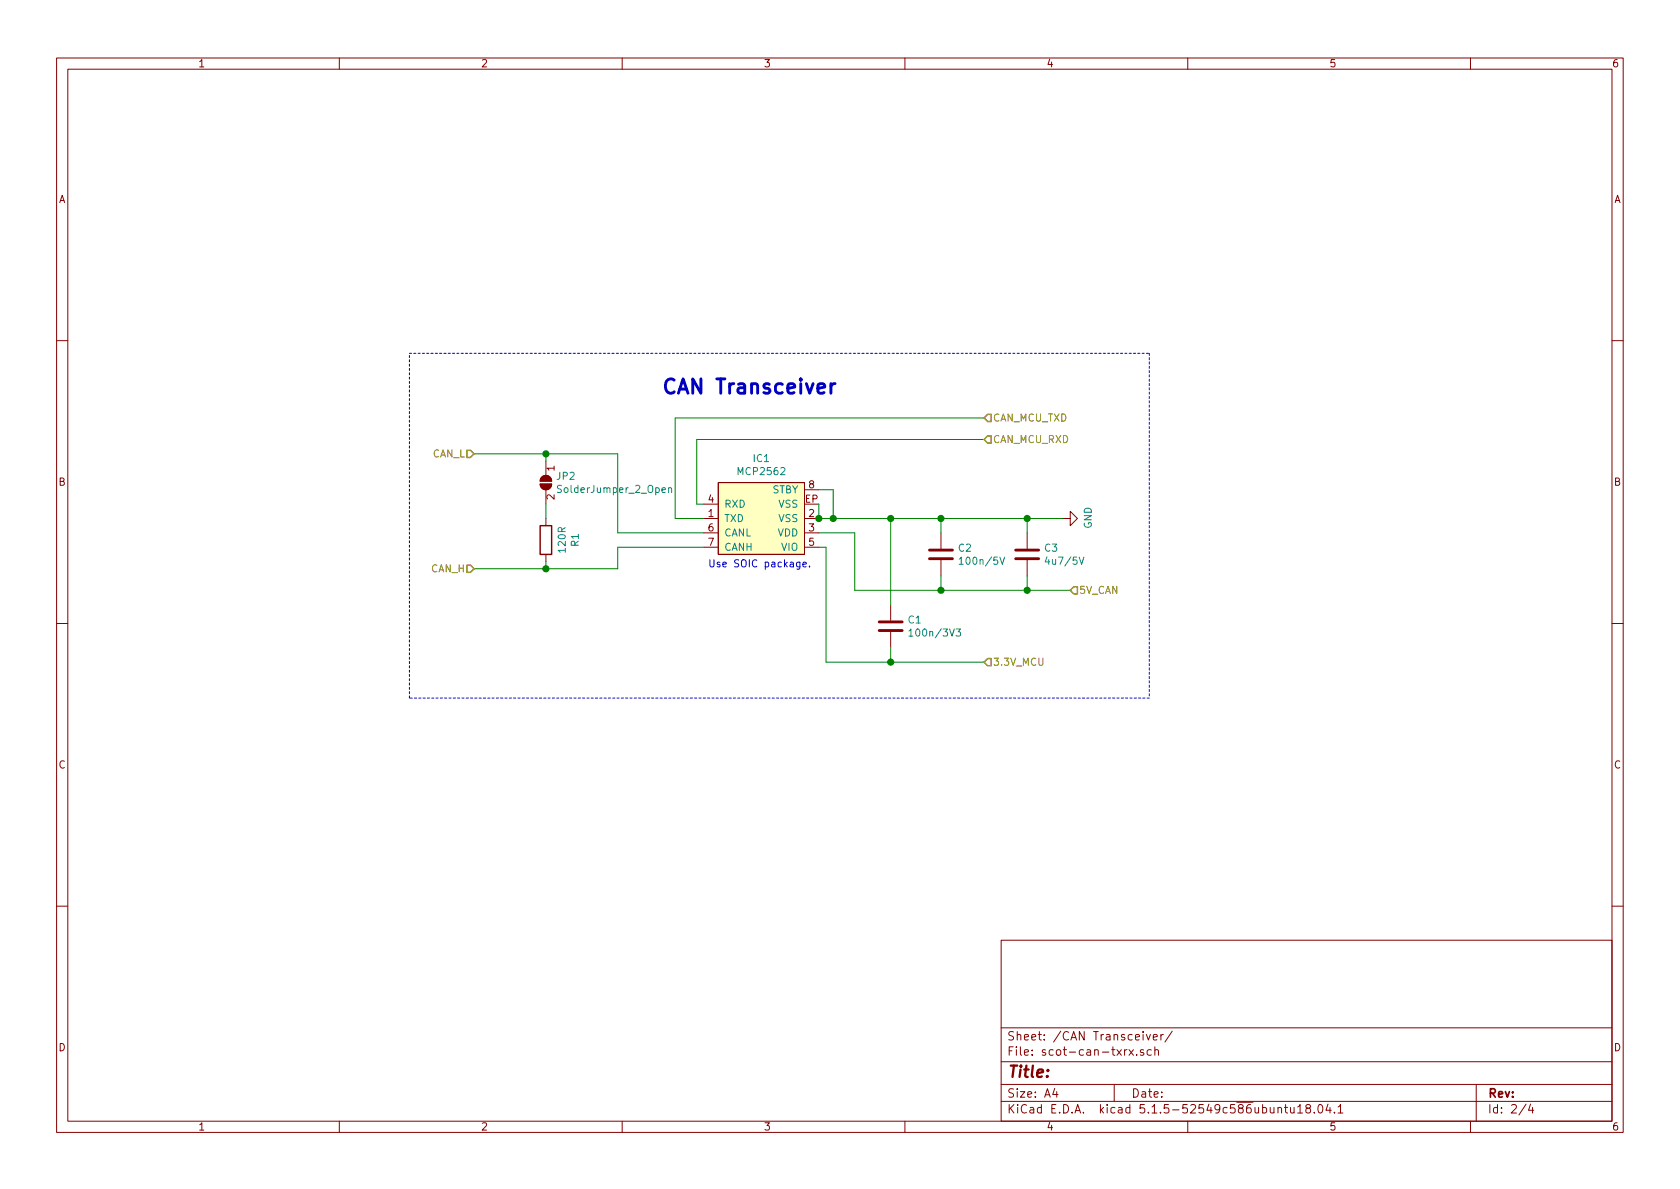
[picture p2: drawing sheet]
<svg xmlns="http://www.w3.org/2000/svg" width="297mm" height="210mm" viewBox="0 0 297 210" stroke-linecap="round" stroke-linejoin="round" font-family="sans-serif">
<g fill="none" stroke="#840000" stroke-width=".18">
<path d="M10 10.3h277v189.9h-277zM12 12.2h273v186.1h-273zM60 10.3v1.9M110 10.3v1.9M160 10.3v1.9M210 10.3v1.9M260 10.3v1.9M10 60.2h2M285 60.2h2M95.5 85.6h2a1.02 1.02 0 0 1-1 1 1.02 1.02 0 0 1-1-1zM95.7 84.4a1.02 1.02 0 0 1 1.2-.3 1.02 1.02 0 0 1 .6 1h-2zM96.5 81.5v2.6"/>
<path d="M96.5 86.6v2.5M96.5 91.7v1.3M96.5 98v1.3M124.5 96.8h2.5M124.5 94.2h2.5M124.5 91.7h2.5M124.5 89.1h2.5M127 85.3h15.2v12.7h-15.2zM142.2 96.8h2.6M142.2 94.2h2.6M142.2 91.7h2.6M142.2 86.6h2.6"/>
<path d="M166.4 94.2v2.8M166.4 99.1v2.7M181.6 94.2v2.8M181.6 99.1v2.7M188 91.7h1.2v-1.3l1.3 1.3-1.3 1.3v-1.3M10 110.3h2M157.5 106.9v2.8M157.5 111.8v2.7M285 110.3h2M10 160.2h2M177 166.3h108v32h-108zM285 160.2h2"/>
<path d="M60 198.3v1.9M110 198.3v1.9M160 198.3v1.9M177 194.8h108M177 191.8h108M177 187.8h108M177 181.8h108M186.5 192.5l-.4 1h1M186.8 193v1M197 191.8v3M199.3 185.6l-.5 .3M199.6 185.6l.8 1"/>
<path d="M200.4 185.6l-.8 1M201 186.5v.1M202.2 185.7l-.4-.1-.2 .2 .1 .2 .5 .2v.3h-.6M202.7 182.9l.3 1 .4-1M203.6 185.7l-.5-.1-.3 .3 .1 .6 .2 .1 .5-.1M203.9 183.4l.7-.1-.1-.3-.4-.1-.2 .2 .1 .7h.5M204.2 185.7l.2-.1 .3 .1 .1 .9M204.2 185.1v1.5M205.3 182.9v1M205.7 182.9l-.4 .3M207.3 182.3l-1.3 2M210 198.3v1.9"/>
<path d="M226 196l.2-.2 .3 .1 .1 .9M227.1 195.8h.6M227.3 195.3v1.3l.4 .2M228.2 195.8v.9l.4 .1 .2-.1M228.8 195.8v1M229.4 195.8l.5-.5v1.5M229.4 196.8h.9M231.2 196l-.3-.2v-.3a.48 .48 0 0 1 .7-.1l.1 .2-.1 .3-.6 .1-.1 .3v.4l.3 .1 .4-.1 .1-.2v-.2l-.3-.3M232.4 196.7v.1M233.1 195.5l.3-.2a.8 .8 0 0 1 .5 .8 .8 .8 0 0 1-.5 .7l-.3-.1-.1-.4zM234.8 195.2l-.4 1.1h1M235.2 195.8v1"/>
<path d="M235.9 196.7v.1M236.6 195.8l.4-.5v1.5M236.6 196.8h.8M260 198.3v1.9M261 191.8v6.5M269.8 195.2l-1.2 2M270.6 195.2l-.3 1.1h.9M271 195.8v1"/>
</g>
<path d="M95.5 93h2v5h-2z" fill="none" stroke="#840000" stroke-width=".25"/>
<path d="M164.3 98.8h4.1M164.3 97.3h4.1M179.6 98.8h4M179.6 97.3h4M155.4 111.5h4.1M155.4 110h4.1" fill="none" stroke="#840000" stroke-width=".51"/>
<path d="M118.2 86.4l.2-.1h.3v.8M118.2 86.3v.8M169.6 98.9l.4-.4v1.3M169.6 99.8h.7M176.8 98.5l.4 1.3 .4-1.3M190.8 98.5l.4 1.3 .4-1.3M160.7 111.6l.4-.4v1.3M160.7 112.5h.7M169 111.2h.8l-.4 .5 .4 .1-.1 .6-.5 .1-.2-.1" fill="none" stroke="#008484" stroke-width=".18"/>
<path d="M127 85.3h15.2v12.7h-15.2z" fill="#ffffc2" stroke="#ffffc2" stroke-width=".18"/>
<g fill="#840000" stroke="#840000" stroke-width=".18">
<path d="M95.7 84.4a1.02 1.02 0 0 1 1.2-.3 1.02 1.02 0 0 1 .6 1h-2z"/>
<path d="M95.5 85.6h2a1.02 1.02 0 0 1-1 1 1.02 1.02 0 0 1-1-1z"/>
</g>
<path d="M72.4 62.5h130.8M203.2 62.5v60.9M72.4 123.4v-60.9M203.2 123.4h-130.8" fill="none" stroke="#0000c2" stroke-width=".18" stroke-dasharray=".4 .4"/>
<g fill="none" stroke="#008400" stroke-width=".18">
<path d="M174 73.9h-54.6v17.8h5.1M174 77.7h-50.8v11.4h1.3M83.8 80.3h25.4v13.9h15.3M96.5 80.3v1.2M96.5 89.1v2.6M96.5 99.3v1.3M124.5 96.8h-15.3v3.8h-25.4M144.8 96.8h1.2v20.3h28M144.8 89.1v2.6h43.2M144.8 94.2h6.3v10.2h38.1M144.8 86.6h2.5v5.1M157.5 91.7v15.2"/>
<path d="M166.4 91.7v2.5M181.6 91.7v2.5M157.5 114.5v2.6M166.4 101.8v2.6M181.6 101.8v2.6"/>
</g>
<path d="M82.5 79.6h.7l.6 .7-.6 .6h-.7zM174.6 73.3h.7v1.2h-.7l-.6-.6zM174.6 77.1h.7v1.3h-.7l-.6-.7zM82.5 99.9h.7l.6 .7-.6 .6h-.7zM174.6 116.5h.7v1.2h-.7l-.6-.6zM189.2 104.4l.7-.6h.6v1.2h-.6z" fill="none" stroke="#848400" stroke-width=".25"/>
<path d="M125.5 99v1l.3 .2h.3l.1-.2v-1M127.3 99.5l-.3-.1-.2 .2v.2l.5 .1v.3h-.5" fill="none" stroke="#0000c2" stroke-width=".18"/>
<path d="M146.9 67.8v1.7M147.7 67.8a.64 .64 0 0 0-.8 .5" fill="none" stroke="#0000c2" stroke-width=".51"/>
<g fill="#008400" stroke="#008400" stroke-width=".25">
<circle cx="96.5" cy="80.3" r=".51"/>
<circle cx="166.4" cy="104.4" r=".51"/>
<circle cx="181.6" cy="91.7" r=".51"/>
<circle cx="147.3" cy="91.7" r=".51"/>
<circle cx="96.5" cy="100.6" r=".51"/>
<circle cx="181.6" cy="104.4" r=".51"/>
<circle cx="157.5" cy="91.7" r=".51"/>
<circle cx="166.4" cy="91.7" r=".51"/>
<circle cx="144.8" cy="91.7" r=".51"/>
<circle cx="157.5" cy="117.1" r=".51"/>
</g>
<text font-size="3.5" fill="#0000c2" x="116.8" y="69.7">CAN Transceiver</text>
<text font-size="2.8" fill="#840000" x="178" y="190.5">Title:</text>
<g font-size="2.1" fill="#840000">
<text x="178" y="184">Sheet: /CAN Transceiver/</text>
<text x="178" y="186.7">File: scot-can-txrx.sch</text>
<text x="178" y="196.9">KiCad E.D.A. kicad 5.1.5-52549c586ubuntu18.04.1</text>
<text x="178" y="194.1">Size: A4</text>
<text x="200" y="194.1">Date:</text>
<text x="263" y="194.1">Rev:</text>
<text x="263" y="196.9">Id: 2/4</text>
</g>
<g font-size="1.8" fill="#840000">
<text x="35" y="11.9">1</text>
<text x="85" y="11.9">2</text>
<text x="135" y="11.9">3</text>
<text x="185" y="11.9">4</text>
<text x="235" y="11.9">5</text>
<text x="285" y="11.9">6</text>
<text x="10.4" y="35.9">A</text>
<text x="285.4" y="35.9">A</text>
<text x="98" y="83.3" transform="rotate(-90 98 83.3)">1</text>
<text x="10.4" y="85.9">B</text>
<text x="98" y="88.4" transform="rotate(-90 98 88.4)">2</text>
<text x="125.2" y="88.9">4</text>
<text x="142.3" y="88.9">EP</text>
<text x="143" y="86.4">8</text>
<text x="285.4" y="85.9">B</text>
<text x="125.2" y="94">6</text>
<text x="125.2" y="91.4">1</text>
<text x="143" y="94">3</text>
<text x="143" y="91.4">2</text>
<text x="125.2" y="96.5">7</text>
<text x="143" y="96.5">5</text>
<text x="10.4" y="135.9">C</text>
<text x="285.4" y="135.9">C</text>
<text x="10.4" y="185.9">D</text>
<text x="285.4" y="185.9">D</text>
<text x="35" y="199.9">1</text>
<text x="85" y="199.9">2</text>
<text x="135" y="199.9">3</text>
<text x="185" y="199.9">4</text>
<text x="235" y="199.9">5</text>
<text x="285" y="199.9">6</text>
</g>
<g font-size="1.8" fill="#848400">
<text x="175.5" y="74.5">CAN_MCU_TXD</text>
<text x="76.4" y="80.9">CAN_L</text>
<text x="175.5" y="78.4">CAN_MCU_RXD</text>
<text x="76.2" y="101.2">CAN_H</text>
<text x="190.8" y="105">5V_CAN</text>
<text x="175.5" y="117.7">3.3V_MCU</text>
</g>
<g font-size="1.8" fill="#008484">
<text x="133.2" y="81.7">IC1</text>
<text x="98.5" y="84.9">JP2</text>
<text x="99" y="87.2">SolderJumper_2_Open</text>
<text x="128" y="89.8">RXD</text>
<text x="130.7" y="84">MCP2562</text>
<text x="136.5" y="87.2">STBY</text>
<text x="137.7" y="89.8">VSS</text>
<text x="128" y="94.9">CANL</text>
<text x="128" y="92.3">TXD</text>
<text x="137.5" y="94.9">VDD</text>
<text x="137.7" y="92.3">VSS</text>
<text x="193" y="93.5" transform="rotate(-90 193 93.5)">GND</text>
<text x="100" y="97.6" transform="rotate(-90 100 97.6)">120R</text>
<text x="102.3" y="96.6" transform="rotate(-90 102.3 96.6)">R1</text>
<text x="128" y="97.4">CANH</text>
<text x="138.2" y="97.4">VIO</text>
<text x="169.5" y="97.6">C2</text>
<text x="170.2" y="99.9">100n/5V</text>
<text x="184.7" y="97.6">C3</text>
<text x="185.3" y="99.9">4u7/5V</text>
<text x="160.6" y="110.3">C1</text>
<text x="161.4" y="112.6">100n/3V3</text>
</g>
<text font-size="1.8" fill="#0000c2" x="127.4" y="100.3">Use SOIC package.</text>
</svg>
